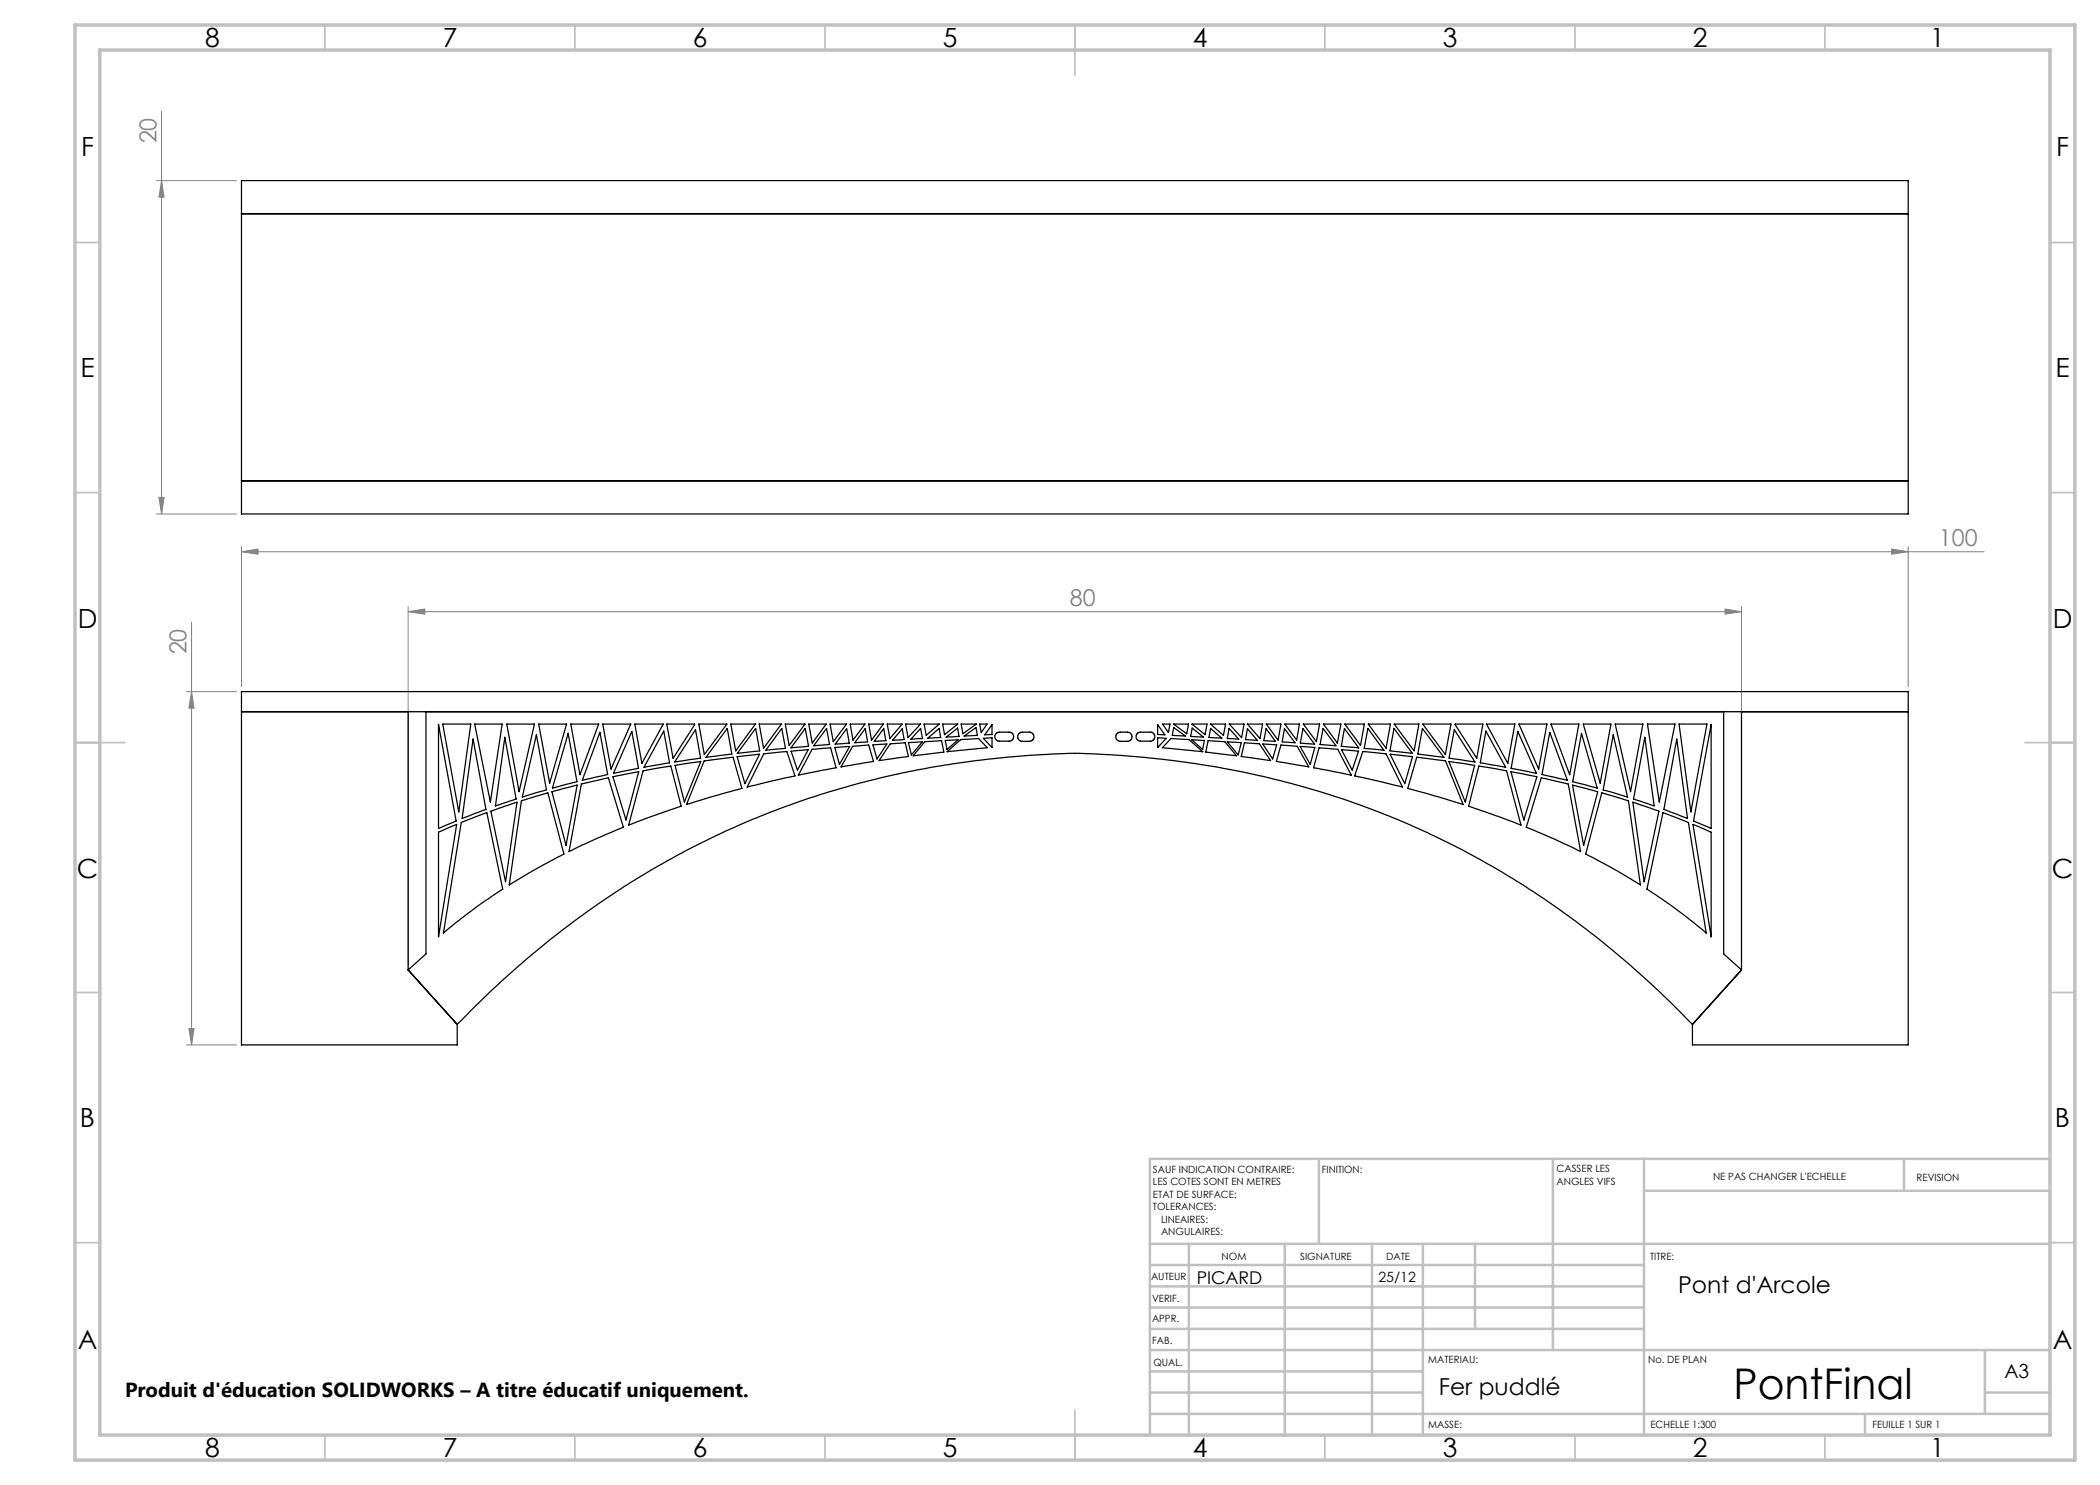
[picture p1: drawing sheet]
<svg xmlns="http://www.w3.org/2000/svg" width="420mm" height="297mm" viewBox="0 0 420 297" stroke-linecap="round" stroke-linejoin="round" font-family="sans-serif">
<g fill="none" stroke="#808080" stroke-width=".2">
<path d="M31.3 36.1h16M32.3 36.1l.5 3.3h-1zM32.3 22.3v80.5M31.8 99.5h1l-.5 3.3zM31.3 102.8h16M48.3 110.3l3.3-.5v1zM48.3 109.3v28M48.3 110.3h348.5M378.3 109.8l3.3 .5-3.3 .5zM381.6 109.3v28M37.3 138.3h10M38.3 138.3l.5 3.3h-1z"/>
<path d="M38.3 124.5v84.5M81.6 122.3l3.3-.5v1zM81.6 121.3v71.7M81.6 122.3h266.7M345 121.8l3.3 .5-3.3 .5zM348.3 121.3v71.7M37.3 209h10M37.8 205.7h1l-.5 3.3z"/>
</g>
<g fill="none" stroke="#c0c0c0" stroke-width=".35">
<path d="M65 5v5M115 5v5M165 5v5M215 5v10M265 5v5M315 5v5M365 5v5M15 48.5h5M410 48.5h5M15 98.5h5M410 98.5h5M15 148.5h10"/>
<path d="M405 148.5h10M15 198.5h5M410 198.5h5M15 248.5h5M410 248.5h5M65 287v5M115 287v5M165 287v5M215 282v10M265 287v5M315 287v5M365 287v5"/>
</g>
<g fill="none" stroke="#c0c0c0" stroke-width=".5">
<path d="M263.8 231.8v17M310.6 231.8v38.2M328.8 231.8v55.2M328.8 238.2h81.2M380.8 231.8v6.4M410 231.8h-180v55.2M230 248.8h180M230 257.3h98.8M230 253h98.8M237.8 248.8v38.2M257 248.8v38.2M274.4 248.8v38.2"/>
<path d="M284.6 248.8v38.2M295 248.8v17M230 265.8h98.8M230 261.5h98.8M230 278.5h54.6M230 274.3h54.6M230 270h180M397 278.5h13M397 270v12.8M230 282.8h180M373 282.8v4.2"/>
</g>
<path d="M15 5h400v287h-400zM20 10h390v277h-390z" fill="none" stroke="#c0c0c0" stroke-width=".7"/>
<g fill="#808080">
<path d="M48.3 110.3l3.3-.5v1zM378.3 109.8l3.3 .5-3.3 .5z"/>
<path d="M38.3 138.3l.5 3.3h-1zM37.8 205.7h1l-.5 3.3z"/>
<path d="M32.3 36.1l.5 3.3h-1zM31.8 99.5h1l-.5 3.3z"/>
<path d="M81.6 122.3l3.3-.5v1zM345 121.8l3.3 .5-3.3 .5z"/>
</g>
<g fill="none" stroke="#000" stroke-width=".25">
<path d="M48.3 36.1h333.3v66.7h-333.3zM48.3 42.7h333.3M48.3 42.8h333.3M48.3 96.1h333.3M48.3 96.2h333.3M48.3 142.3h333.3M81.6 142.3v51.7M85.2 142.3v48.5l-3.6 3.2M87.7 144.9l3.5 19.3-3.5 1.5zM88.5 144.8h5.7l-2.4 17.6zM94.6 147.8l2.6 14.1-4.8 1.8zM94.9 144.8h5.5l-2.3 15.6z"/>
<path d="M101 147.5l2.2 12.3-4.1 1.4zM101.4 144.8h5.5l-3.1 13.5zM107.3 147l2 11-4.8 1.4zM107.7 144.8h5.6l-3.4 11.8zM110.4 158.4l5-1.4-2.2 12.1zM113.6 146.7l1.8 9.6-4.9 1.3zM114.2 144.8h5.5l-3.7 10.1zM116.3 156.8l5.4-1.2 3 9.8-5.5 2.4-5.4 2.5zM120 146.5l1.5 8.4-5 1.2zM120.5 144.8h5.7l-4 9zM122.6 155.4l5.1-1.1-2.5 9.7zM126.4 146.3l1.3 7.4-5 1z"/>
<path d="M127 144.8h5.6l-4.2 7.9zM128.6 154.2l5.6-1 2 8.1-10.5 3.7zM132.8 146.2l1.1 6.4-5.1 .9zM133.3 144.8h5.6v.2l-4.3 6.7zM135 153.1l5.2-.8-3.3 8.1zM139.1 145.9l1 5.7-5.2 .8zM139.8 144.8h5.6l-4.5 6.1zM140.8 152.2l5.8-.8 1.8 6.3-11.1 3.2zM145.5 145.7l.9 5.1-5.2 .7zM146.2 144.8h4.9l-4 5.4zM147.4 151.3l4.5-.5-2.9 5.9zM151.1 145.7l.8 4.5-4.4 .5z"/>
<path d="M151.8 144.8h4.5l-3.6 4.8zM152.8 150.8l4.6-.5 1.6 4.9-9.6 2.2zM156.4 145.7l.7 4-4 .4zM157.1 144.8h3.9l-3.2 4.3zM158.2 150.2l3.4-.3-2.1 4.1zM161 145.7l.7 3.6-3.5 .3zM161.7 144.8h3.5l-2.7 3.8zM162.4 149.9l3.7-.3 1.1 4-7.5 1.4zM165.3 145.7l.6 3.2-3.2 .3zM166 144.8h3.3l-2.6 3.5zM167 149.5l2.9-.2-2 3.6zM169.3 145.7l.6 2.9-2.9 .2z"/>
<path d="M170 144.8h3l-2.4 3.2zM170.5 149.3l3.2-.3 1 3.3-6.5 1.1zM173 145.7l.5 2.7-2.5 .2zM173.7 144.8h3l-2.4 3.2zM174.6 149l2.8-.2-2 3zM176.7 145.7l.5 2.4-2.4 .2zM177.4 144.8h3l-2.4 2.9zM178 148.8l3-.2 .7 2.7-5.9 .8zM180.4 145.8l.4 2.1-2.3 .2zM181.1 144.8h3l-2.5 2.7zM181.7 148.5l2.8-.1-2.2 2.6zM184.1 145.7l.4 2-2.3 .1z"/>
<path d="M184.8 144.8h3.1l-2.7 2.3zM185 148.3l3.3-.2 .5 2.3-6.2 .8zM185.6 147.6l2.2-1.9 .3 1.8zM188.5 144.8h3.1l-2.7 2.1zM189.1 148.1l2.5-.1-2.2 1.9zM189.2 147.4l2.3-1.8 .3 1.7zM189.4 150.4l2.8-2.5 3.5-.2 1.7 1.8zM192.2 144.8h3.1l-2.7 2zM192.8 147.2l2.4-1.7 .3 1.6zM195.9 144.8h1.5l-1.1 1.7zM196.7 147.7l1.7-.1v1.9zM198.4 144.9v2l-1.4 .1z"/>
<path d="M199.2 146.7l.4-.3h2.4l.6 .4 .1 .6-.1 .5-.6 .3h-2.3l-.4-.1-.3-.5v-.5zM203.8 146.7l.5-.3 1.9 .1 .5 .4 .1 .7-.3 .4-.5 .3-1.8-.1-.5-.3-.1-.3v-.5zM223.4 146.8l.5-.4 1.9 .1 .5 .4 .1 .7-.4 .5-.4 .2-1.8-.1-.5-.3-.1-.3v-.6zM227.4 146.7l.5-.3h2.4l.5 .4 .2 .7-.2 .5-.5 .2h-2.4l-.4-.2-.2-.3-.1-.6zM231.5 144.9l1.5 2.1-1.5-.1zM231.5 147.6l1.8 .1-1.7 1.8zM231.5 149.5h.1M232.5 144.8h1.5l-.3 1.7zM234.2 147.7l3.6 .2 2.8 2.5-8.1-.9zM234.7 144.8h3l-.4 2zM234.7 145.5l2.4 1.7-2.6-.1zM238.3 148l2.6 .1-.4 1.8z"/>
<path d="M238.4 144.8h3l-.4 2.1zM238.4 145.6l2.3 1.8-2.6-.1zM241.6 148.1l3.4 .2 2.3 2.9-6.1-.8zM242.1 144.8h3l-.4 2.3zM242.1 145.7l2.3 1.9-2.6-.1zM245.5 148.4l2.7 .1-.6 2.5zM245.8 145.7l2 2.1-2.3-.1zM245.9 144.8h2.9l-.5 2.7zM248.9 148.6l3 .2 2.2 3.3-5.9-.8zM249.5 145.8l2 2.3-2.4-.2zM249.5 144.8h3l-.5 2.9zM252.6 148.8l2.7 .2-.8 2.8z"/>
<path d="M253.2 145.7l1.9 2.6-2.3-.2zM253.3 144.8h2.9l-.6 3.2zM256.2 149l3.2 .3 2.4 4.1-6.5-1.1zM256.9 145.7l2.1 2.9-2.6-.2zM257 144.8h2.9l-.6 3.2zM260 149.3l3 .2-1 3.4zM260.6 145.7l2.3 3.1-2.8-.2zM260.7 144.8h3.2l-.6 3.5zM263.8 149.6l3.7 .3 2.8 5.1-7.6-1.4zM264.6 145.7l2.6 3.5-3.2-.3zM264.7 144.8h3.5l-.7 3.8zM268.3 149.9l3.4 .3-1.3 3.8z"/>
<path d="M268.9 145.7l2.8 3.9-3.4-.3zM269 144.8h3.9l-.8 4.3zM272.6 150.3l4.6 .5 3.3 6.6-9.6-2.2zM273.6 145.7l3.2 4.4-4-.4zM273.6 144.8h4.5l-.9 4.8zM278 150.8l4.5 .5-1.5 5.4zM278.8 145.7l3.7 5-4.5-.5zM278.8 144.8h5l-1 5.4zM283.4 151.4l5.7 .8 3.5 8.7-11-3.2zM284.5 145.7l4.3 5.8-5.2-.7zM284.6 144.8h5.6l-1.1 6.1zM289.8 152.3l5.1 .8-1.8 7.3z"/>
<path d="M290.9 145.9l4.1 6.5-5.2-.8zM291 144.8h5.6l-1.3 6.9zM295.8 153.2l5.5 1 2.9 10.8-10.5-3.7zM297.2 146.2l3.9 7.3-5-.9zM297.3 144.8h5.7l-1.4 7.9zM302.2 154.3l5.2 1.1-2.6 8.6zM303.6 146.3l3.7 8.4-5.1-1zM303.8 144.8h5.6l-1.7 9zM308.3 155.6l5.4 1.2 2.4 13.5-5.3-2.5-5.5-2.4zM310 146.5l3.5 9.6-5.1-1.2zM310.2 144.8h5.6l-1.9 10.1zM314.5 157l5 1.4-2.8 10.7z"/>
<path d="M316.3 146.7l3.1 10.9-4.9-1.3zM316.7 144.8h5.5l-2.2 11.8zM320.4 158.6l5.3 1.6 2.4 16.8-4.7-2.8-6.3-3.4zM322.7 147l2.8 12.4-4.9-1.4zM323 144.8h5.6l-2.5 13.5zM329 147.5l1.8 13.7-4.1-1.4zM329.5 144.8h5.5l-3.1 15.6zM335.4 147.8l2.1 15.9-4.7-1.8zM335.8 144.8h5.6l-3.2 17.6zM342.2 144.9v20.8l-3.5-1.5zM344.7 142.3v48.5l3.6 3.2M348.3 142.3v51.7"/>
<path d="M87.7 166.4l3.6-1.5-3.6 22.5zM92.3 164.5l5.1-2 3.1 15.3-5.4 3.7-6.4 5.1zM98.2 162.2l5.2-1.8-2.3 16zM104.3 160.2l5.3-1.6 3.2 12.2-5.2 2.8-5.8 3.4zM326.6 160.4l5.2 1.8-3 14.2zM332.6 162.5l5.1 2 3.5 22.1-6.4-5.1-5.4-3.7zM338.6 164.9l3.6 1.5v21zM81.6 194l9.8 10.9M348.3 194l-9.8 10.9M91.4 204.9l1.3-1.3a171.1 171.1 0 0 1 76.7-46.3l7.3-1.9 9.2-1.9 9.3-1.4 7.5-.8a137.4 137.4 0 0 1 33.5 1l6.2 .9 5.7 1.1 5.9 1.3 5.8 1.5 8.1 2.5 6.1 2.1 5.3 2.1 6.2 2.7 6.7 3.3 4 2.2 4.1 2.3 6.7 4.3 4.5 3 5.8 4.3 5.2 4.1 4.5 3.9a209.7 209.7 0 0 1 11.5 11M91.4 204.9v4.1h-43.1v-70.7h333.3v70.7h-43.1v-4.1"/>
</g>
<text font-size="8.5" x="346.7" y="279.7">PontFinal</text>
<g font-size="5.3">
<text x="41" y="9.5">8</text>
<text x="88.5" y="9.5">7</text>
<text x="138.5" y="9.5">6</text>
<text x="188.5" y="9.5">5</text>
<text x="238.5" y="9.5">4</text>
<text x="288.5" y="9.5">3</text>
<text x="338.5" y="9.5">2</text>
<text x="386" y="9.5">1</text>
<text x="16.2" y="31.3">F</text>
<text x="411.2" y="31.3">F</text>
<text x="16.1" y="75.5">E</text>
<text x="411.1" y="75.5">E</text>
<text x="15.5" y="125.5">D</text>
<text x="410.5" y="125.5">D</text>
<text x="15.4" y="175.5">C</text>
<text x="410.4" y="175.5">C</text>
<text x="16" y="225.5">B</text>
<text x="411" y="225.5">B</text>
<text x="15.5" y="269.8">A</text>
<text x="410.5" y="269.8">A</text>
<text x="41" y="291.5">8</text>
<text x="88.5" y="291.5">7</text>
<text x="138.5" y="291.5">6</text>
<text x="188.5" y="291.5">5</text>
<text x="238.5" y="291.5">4</text>
<text x="288.5" y="291.5">3</text>
<text x="338.5" y="291.5">2</text>
<text x="386" y="291.5">1</text>
</g>
<g font-size="4.7" fill="#808080">
<text x="31.3" y="28.7" transform="rotate(-90 31.3 28.7)">20</text>
<text x="387.8" y="109.3">100</text>
<text x="214" y="121.3">80</text>
<text x="37.3" y="130.9" transform="rotate(-90 37.3 130.9)">20</text>
</g>
<g font-size="4.7">
<text x="335.6" y="258.6">Pont d'Arcole</text>
<text x="287.7" y="278.9">Fer puddlé</text>
</g>
<text font-size="4.1" x="25" y="279.3">Produit d'éducation SOLIDWORKS – A titre éducatif uniquement.</text>
<text font-size="3.9" x="400.9" y="275.5">A3</text>
<text font-size="3.5" x="239.3" y="256.7">PICARD</text>
<text font-size="2.8" x="275.7" y="256.5">25/12</text>
<g font-size="2">
<text x="230.6" y="234.6">SAUF INDICATION CONTRAIRE:</text>
<text x="230.6" y="237.1">LES COTES SONT EN METRES</text>
<text x="230.6" y="239.6">ETAT DE SURFACE:</text>
<text x="264.4" y="234.6">FINITION:</text>
<text x="311.3" y="234.5">CASSER LES</text>
<text x="311.3" y="237">ANGLES VIFS</text>
<text x="342.6" y="236">NE PAS CHANGER L'ECHELLE</text>
<text x="383.3" y="236.2">REVISION</text>
<text x="230.6" y="242.1">TOLERANCES:</text>
<text x="232.2" y="244.6">LINEAIRES:</text>
<text x="232.2" y="247.1">ANGULAIRES:</text>
<text x="244.3" y="252">NOM</text>
<text x="260" y="251.9">SIGNATURE</text>
<text x="277.2" y="251.9">DATE</text>
<text x="330" y="251.9">TITRE:</text>
<text x="230.2" y="256.1">AUTEUR</text>
<text x="230.4" y="260.3">VERIF.</text>
<text x="230.4" y="264.4">APPR.</text>
<text x="230.5" y="268.8">FAB.</text>
<text x="230.7" y="273.1">QUAL.</text>
<text x="285.7" y="272.5">MATERIAU:</text>
<text x="329.6" y="272.5">No. DE PLAN</text>
<text x="285.6" y="285.5">MASSE:</text>
<text x="330.1" y="285.6">ECHELLE 1:300</text>
<text x="374.5" y="285.6">FEUILLE 1 SUR 1</text>
</g>
</svg>
